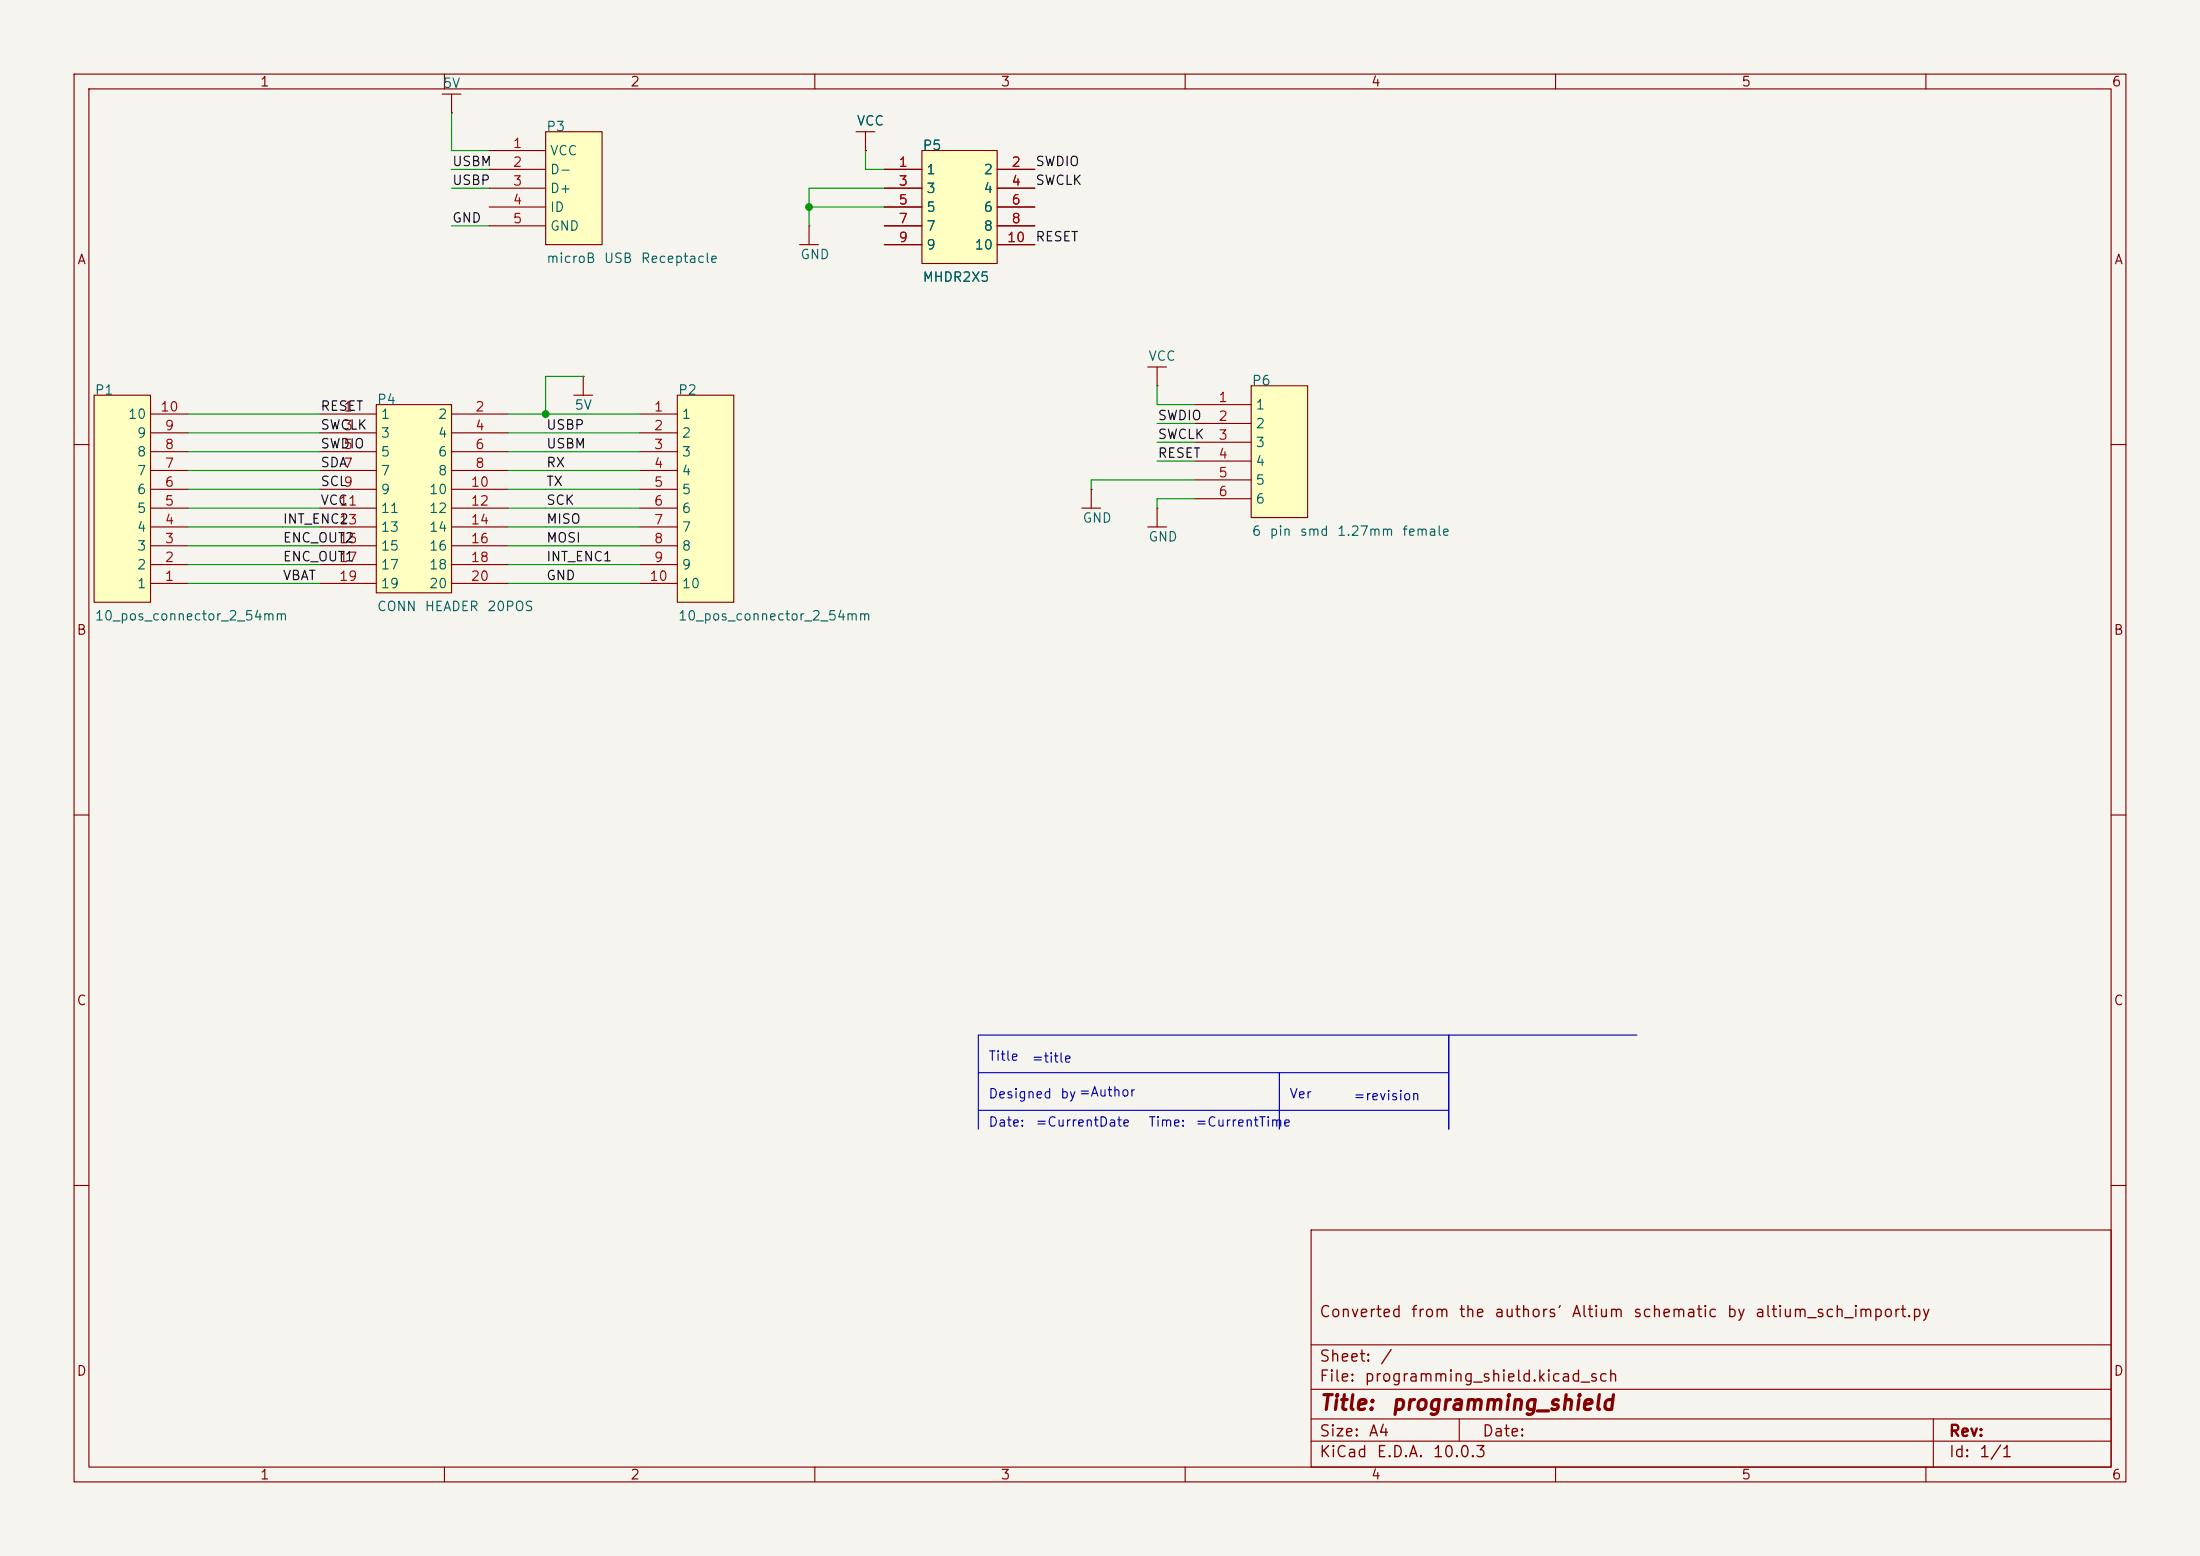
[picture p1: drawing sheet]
<svg xmlns="http://www.w3.org/2000/svg" width="297mm" height="210mm" viewBox="0 0 297 210" stroke-linecap="round" stroke-linejoin="round" font-family="sans-serif">
<path d="M0 0h297v210h-297z" fill="#f5f4ef" stroke="#f5f4ef" stroke-width=".14"/>
<g fill="none" stroke="#840000" stroke-width=".15">
<path d="M10 10h277v190h-277zM12 12h273v186h-273zM60 10v2M110 10v2M160 10v2M210 10v2M260 10v2M10 60h2M146 68.6h2.6M147.3 66h.1M147.3 66v2.6M285 60h2"/>
<path d="M10 110h2M285 110h2M10 160h2M177 166h108v32h-108zM285 160h2M60 198v2M110 198v2M160 198v2M177 194.5h108M177 191.5h108M177 187.5h108M177 181.5h108"/>
<path d="M197 191.5v3M210 198v2M260 198v2M261 191.5v6.5"/>
</g>
<path d="M124.5 20.3h10.1v15.3h-10.1z" fill="#ffffc2"/>
<path d="M119.4 22.9h5.1M119.4 25.4h5.1M119.4 27.9h5.1M119.4 30.5h5.1M119.4 33h5.1M124.5 20.3h10.1v15.3h-10.1zM134.6 22.9h5.1M134.6 25.4h5.1M134.6 27.9h5.1M134.6 30.5h5.1M134.6 33h5.1" fill="none" stroke="#840000" stroke-width=".15"/>
<path d="M12.7 53.3h7.6v28h-7.6z" fill="#ffffc2"/>
<g fill="none" stroke="#840000" stroke-width=".15">
<path d="M59.7 12.7h2.5M61 15.2h.1M61 12.7v2.5M115.6 17.8h2.5M116.8 17.8v2.5M107.9 33h2.6M109.2 30.5h.1M109.2 30.5v2.5M116.8 20.3h.1M12.7 53.3h7.6v28h-7.6zM20.3 58.4h5.1M20.3 55.9h5.1"/>
<path d="M20.3 78.7h5.1M20.3 76.2h5.1M20.3 73.7h5.1M20.3 71.1h5.1M20.3 68.6h5.1M20.3 66h5.1M20.3 63.5h5.1M20.3 61h5.1"/>
</g>
<path d="M91.4 53.3h7.7v28h-7.7z" fill="#ffffc2"/>
<path d="M86.4 55.9h5M86.4 58.4h5M91.4 53.3h7.7v28h-7.7zM86.4 61h5M86.4 63.5h5M86.4 66h5M86.4 68.6h5M86.4 71.1h5M86.4 73.7h5M86.4 76.2h5M86.4 78.7h5" fill="none" stroke="#840000" stroke-width=".15"/>
<path d="M50.8 54.6h10.2v25.4h-10.2z" fill="#ffffc2"/>
<g fill="none" stroke="#840000" stroke-width=".15">
<path d="M43.2 55.9h7.6M43.2 58.4h7.6M50.8 54.6h10.2v25.4h-10.2zM61 55.9h7.6M61 58.4h7.6M154.9 49.5h2.6M156.2 52.1h.1M156.2 49.5v2.6M43.2 61h7.6M43.2 63.5h7.6M43.2 66h7.6M43.2 68.6h7.6"/>
<path d="M43.2 71.1h7.6M43.2 73.7h7.6M43.2 76.2h7.6M43.2 78.7h7.6M61 61h7.6M61 63.5h7.6M61 66h7.6M61 68.6h7.6M61 71.1h7.6M61 73.7h7.6M61 76.2h7.6M61 78.7h7.6"/>
</g>
<path d="M73.7 17.8h7.6v15.2h-7.6z" fill="#ffffc2"/>
<path d="M73.7 17.8h7.6v15.2h-7.6zM66 20.3h7.7M66 22.9h7.7M66 25.4h7.7M66 27.9h7.7M66 30.5h7.7M77.5 53.3h2.5M78.7 50.8h.1M78.7 50.8v2.5M154.9 71.1h2.6M156.2 68.6h.1M156.2 68.6v2.5" fill="none" stroke="#840000" stroke-width=".15"/>
<path d="M168.9 52.1h7.6v17.8h-7.6z" fill="#ffffc2"/>
<g fill="none" stroke="#840000" stroke-width=".15">
<path d="M116.8 20.3h.1M119.4 22.9h5.1M119.4 25.4h5.1M119.4 27.9h5.1M119.4 30.5h5.1M119.4 33h5.1M134.6 22.9h5.1M134.6 25.4h5.1M134.6 27.9h5.1M134.6 30.5h5.1M134.6 33h5.1M161.3 54.6h7.6"/>
<path d="M161.3 57.2h7.6M161.3 59.7h7.6M168.9 52.1h7.6v17.8h-7.6zM161.3 62.2h7.6M161.3 64.8h7.6M161.3 67.3h7.6"/>
</g>
<path d="M221 139.7h-25.4v12.7v-12.7h-63.5v12.7M132.1 149.9h63.5M132.1 144.8h63.5M172.7 144.8v7.6" fill="none" stroke="#0000c2" stroke-width=".15"/>
<g fill="none" stroke="#009600" stroke-width=".15">
<path d="M61 15.2v5.1h5M61 22.9h5M61 25.4h5M61 30.5h5M109.2 27.9h10.2M116.8 20.3v2.6h2.6M119.4 25.4h-10.2v5.1M25.4 58.4h17.8M25.4 55.9h17.8M68.6 58.4h17.8M68.6 55.9h17.8M78.7 50.8h-5v5.1"/>
<path d="M156.2 57.2h5.1M156.2 52.1v2.5h5.1M156.2 59.7h5.1M25.4 78.7h17.8M25.4 71.1h17.8M25.4 76.2h17.8M25.4 61h17.8M25.4 63.5h17.8M25.4 66h17.8M25.4 68.6h17.8M25.4 73.7h17.8M68.6 78.7h17.8"/>
<path d="M68.6 71.1h17.8M68.6 76.2h17.8M68.6 61h17.8M68.6 63.5h17.8M68.6 66h17.8M68.6 68.6h17.8M68.6 73.7h17.8M156.2 62.2h5.1M161.3 64.8h-14v1.2M161.3 67.3h-5.1v1.3"/>
</g>
<g fill="#009600" stroke="#009600" stroke-width=".14">
<circle cx="73.7" cy="55.9" r=".46"/>
<circle cx="109.2" cy="27.9" r=".46"/>
</g>
<g font-size="2" fill="#840000">
<text x="178" y="190.8">Title:</text>
<text x="187.7" y="190.8">programming_shield</text>
</g>
<g font-size="1.5" fill="#840000">
<text x="178" y="178.2">Converted</text>
<text x="190.4" y="178.2">from</text>
<text x="196.8" y="178.2">the</text>
<text x="201.6" y="178.2">authors'</text>
<text x="212.1" y="178.2">Altium</text>
<text x="220.4" y="178.2">schematic</text>
<text x="233" y="178.2">by</text>
<text x="236.8" y="178.2">altium_sch_import.py</text>
<text x="178" y="184.2">Sheet:</text>
<text x="186.2" y="184.2">/</text>
<text x="178" y="186.9">File:</text>
<text x="184.1" y="186.9">programming_shield.kicad_sch</text>
<text x="178" y="197.1">KiCad</text>
<text x="178" y="194.3">Size:</text>
<text x="184.7" y="194.3">A4</text>
<text x="185.7" y="197.1">E.D.A.</text>
<text x="193.3" y="197.1">10.0.3</text>
<text x="200" y="194.3">Date:</text>
<text x="263" y="194.3">Rev:</text>
<text x="263" y="197.1">Id:</text>
<text x="267.1" y="197.1">1/1</text>
</g>
<g font-size="1.3" fill="#840000">
<text x="35" y="12">1</text>
<text x="85" y="12">2</text>
<text x="135" y="12">3</text>
<text x="185" y="12">4</text>
<text x="235" y="12">5</text>
<text x="285" y="12">6</text>
<text x="10.3" y="36">A</text>
<text x="285.3" y="36">A</text>
<text x="10.3" y="86">B</text>
<text x="285.3" y="86">B</text>
<text x="10.3" y="136">C</text>
<text x="285.3" y="136">C</text>
<text x="10.3" y="186">D</text>
<text x="285.3" y="186">D</text>
<text x="35" y="200">1</text>
<text x="85" y="200">2</text>
<text x="135" y="200">3</text>
<text x="185" y="200">4</text>
<text x="235" y="200">5</text>
<text x="285" y="200">6</text>
</g>
<g font-size="1.3" fill="#006464">
<text x="59.7" y="12.2">5V</text>
<text x="115.6" y="17.3">VCC</text>
<text x="73.7" y="18">P3</text>
<text x="74.2" y="21.3">VCC</text>
<text x="74.2" y="23.8">D-</text>
<text x="124.5" y="20.6">P5</text>
<text x="125" y="23.8">1</text>
<text x="132.7" y="23.8">2</text>
<text x="74.2" y="26.4">D+</text>
<text x="74.2" y="28.9">ID</text>
<text x="125" y="26.4">3</text>
<text x="125" y="28.9">5</text>
<text x="132.7" y="26.4">4</text>
<text x="132.7" y="28.9">6</text>
<text x="73.7" y="35.8">microB</text>
<text x="74.2" y="31.5">GND</text>
<text x="81.4" y="35.8">USB</text>
<text x="86.4" y="35.8">Receptacle</text>
<text x="108" y="35.3">GND</text>
<text x="125" y="31.5">7</text>
<text x="125" y="34">9</text>
<text x="131.5" y="34">10</text>
<text x="132.7" y="31.5">8</text>
<text x="124.5" y="38.3">MHDR2X5</text>
<text x="12.7" y="53.6">P1</text>
<text x="91.4" y="53.6">P2</text>
<text x="154.9" y="49">VCC</text>
<text x="168.9" y="52.3">P6</text>
<text x="17.2" y="56.9">10</text>
<text x="18.4" y="59.4">9</text>
<text x="50.8" y="54.9">P4</text>
<text x="51.3" y="56.9">1</text>
<text x="51.3" y="59.4">3</text>
<text x="59" y="56.9">2</text>
<text x="59" y="59.4">4</text>
<text x="77.5" y="55.6">5V</text>
<text x="91.9" y="56.9">1</text>
<text x="91.9" y="59.4">2</text>
<text x="169.4" y="55.6">1</text>
<text x="169.4" y="58.1">2</text>
<text x="18.4" y="64.5">7</text>
<text x="18.4" y="61.9">8</text>
<text x="51.3" y="61.9">5</text>
<text x="51.3" y="64.5">7</text>
<text x="59" y="61.9">6</text>
<text x="59" y="64.5">8</text>
<text x="91.9" y="61.9">3</text>
<text x="91.9" y="64.5">4</text>
<text x="169.4" y="60.7">3</text>
<text x="169.4" y="63.2">4</text>
<text x="169.4" y="65.7">5</text>
<text x="18.4" y="69.6">5</text>
<text x="18.4" y="67">6</text>
<text x="51.3" y="67">9</text>
<text x="51.3" y="69.6">11</text>
<text x="57.8" y="67">10</text>
<text x="57.8" y="69.6">12</text>
<text x="91.9" y="67">5</text>
<text x="91.9" y="69.6">6</text>
<text x="146.1" y="70.9">GND</text>
<text x="169.4" y="68.3">6</text>
<text x="18.4" y="77.2">2</text>
<text x="18.4" y="74.6">3</text>
<text x="18.4" y="72.1">4</text>
<text x="51.3" y="72.1">13</text>
<text x="51.3" y="74.6">15</text>
<text x="51.3" y="77.2">17</text>
<text x="57.8" y="72.1">14</text>
<text x="57.8" y="74.6">16</text>
<text x="57.8" y="77.2">18</text>
<text x="91.9" y="72.1">7</text>
<text x="91.9" y="74.6">8</text>
<text x="91.9" y="77.2">9</text>
<text x="154.9" y="73.4">GND</text>
<text x="168.9" y="72.6">6</text>
<text x="171.3" y="72.6">pin</text>
<text x="175.4" y="72.6">smd</text>
<text x="180.4" y="72.6">1.27mm</text>
<text x="189.2" y="72.6">female</text>
<text x="18.4" y="79.7">1</text>
<text x="50.8" y="82.8">CONN</text>
<text x="51.3" y="79.7">19</text>
<text x="57.2" y="82.8">HEADER</text>
<text x="57.8" y="79.7">20</text>
<text x="65.7" y="82.8">20POS</text>
<text x="91.9" y="79.7">10</text>
<text x="12.7" y="84.1">10_pos_connector_2_54mm</text>
<text x="91.4" y="84.1">10_pos_connector_2_54mm</text>
</g>
<g font-size="1.3" fill="#0f0f0f">
<text x="61" y="22.7">USBM</text>
<text x="139.7" y="22.7">SWDIO</text>
<text x="61" y="25.3">USBP</text>
<text x="139.7" y="25.3">SWCLK</text>
<text x="61" y="30.4">GND</text>
<text x="139.7" y="32.9">RESET</text>
<text x="43.2" y="55.8">RESET</text>
<text x="43.2" y="58.3">SWCLK</text>
<text x="73.7" y="58.3">USBP</text>
<text x="156.2" y="59.6">SWCLK</text>
<text x="156.2" y="57">SWDIO</text>
<text x="43.2" y="63.4">SDA</text>
<text x="43.2" y="65.9">SCL</text>
<text x="43.2" y="60.8">SWDIO</text>
<text x="73.7" y="60.8">USBM</text>
<text x="73.7" y="63.4">RX</text>
<text x="73.7" y="65.9">TX</text>
<text x="156.2" y="62.1">RESET</text>
<text x="38.1" y="71">INT_ENC2</text>
<text x="43.2" y="68.5">VCC</text>
<text x="73.7" y="68.5">SCK</text>
<text x="73.7" y="71">MISO</text>
<text x="38.1" y="76.1">ENC_OUT1</text>
<text x="38.1" y="73.5">ENC_OUT2</text>
<text x="73.7" y="73.5">MOSI</text>
<text x="73.7" y="76.1">INT_ENC1</text>
<text x="38.1" y="78.6">VBAT</text>
<text x="73.7" y="78.6">GND</text>
</g>
<g font-size="1.3" fill="#a90000">
<text x="69.1" y="20.3">1</text>
<text x="69.1" y="22.8">2</text>
<text x="121.2" y="22.8">1</text>
<text x="136.5" y="22.8">2</text>
<text x="69.1" y="25.4">3</text>
<text x="69.1" y="27.9">4</text>
<text x="121.2" y="25.4">3</text>
<text x="121.2" y="27.9">5</text>
<text x="136.5" y="25.4">4</text>
<text x="136.5" y="27.9">6</text>
<text x="69.1" y="30.5">5</text>
<text x="121.2" y="30.5">7</text>
<text x="121.2" y="33">9</text>
<text x="135.8" y="33">10</text>
<text x="136.5" y="30.5">8</text>
<text x="21.5" y="55.9">10</text>
<text x="22.2" y="58.4">9</text>
<text x="46.3" y="55.9">1</text>
<text x="46.3" y="58.4">3</text>
<text x="64.1" y="55.9">2</text>
<text x="64.1" y="58.4">4</text>
<text x="88.2" y="55.9">1</text>
<text x="88.2" y="58.4">2</text>
<text x="164.4" y="54.6">1</text>
<text x="164.4" y="57.1">2</text>
<text x="164.4" y="59.7">3</text>
<text x="22.2" y="63.5">7</text>
<text x="22.2" y="60.9">8</text>
<text x="46.3" y="60.9">5</text>
<text x="46.3" y="63.5">7</text>
<text x="64.1" y="60.9">6</text>
<text x="64.1" y="63.5">8</text>
<text x="88.2" y="60.9">3</text>
<text x="88.2" y="63.5">4</text>
<text x="164.4" y="62.2">4</text>
<text x="164.4" y="64.7">5</text>
<text x="22.2" y="71.1">4</text>
<text x="22.2" y="68.6">5</text>
<text x="22.2" y="66">6</text>
<text x="45.7" y="68.6">11</text>
<text x="45.7" y="71.1">13</text>
<text x="46.3" y="66">9</text>
<text x="63.5" y="66">10</text>
<text x="63.5" y="68.6">12</text>
<text x="63.5" y="71.1">14</text>
<text x="88.2" y="66">5</text>
<text x="88.2" y="68.6">6</text>
<text x="88.2" y="71.1">7</text>
<text x="164.4" y="67.3">6</text>
<text x="22.2" y="76.2">2</text>
<text x="22.2" y="73.6">3</text>
<text x="45.7" y="73.6">15</text>
<text x="45.7" y="76.2">17</text>
<text x="63.5" y="73.6">16</text>
<text x="63.5" y="76.2">18</text>
<text x="88.2" y="73.6">8</text>
<text x="88.2" y="76.2">9</text>
<text x="22.2" y="78.7">1</text>
<text x="45.7" y="78.7">19</text>
<text x="63.5" y="78.7">20</text>
<text x="87.6" y="78.7">10</text>
</g>
<g font-size="1.3" fill="#0000c2">
<text x="133.3" y="143.5">Title</text>
<text x="139.2" y="143.7">=title</text>
<text x="133.3" y="148.6">Designed</text>
<text x="143" y="148.6">by=Author</text>
<text x="174" y="148.6">Ver</text>
<text x="182.6" y="148.8">=revision</text>
<text x="133.3" y="152.4">Date:</text>
<text x="139.7" y="152.4">=CurrentDate</text>
<text x="154.9" y="152.4">Time:</text>
<text x="161.3" y="152.4">=CurrentTime</text>
</g>
</svg>
